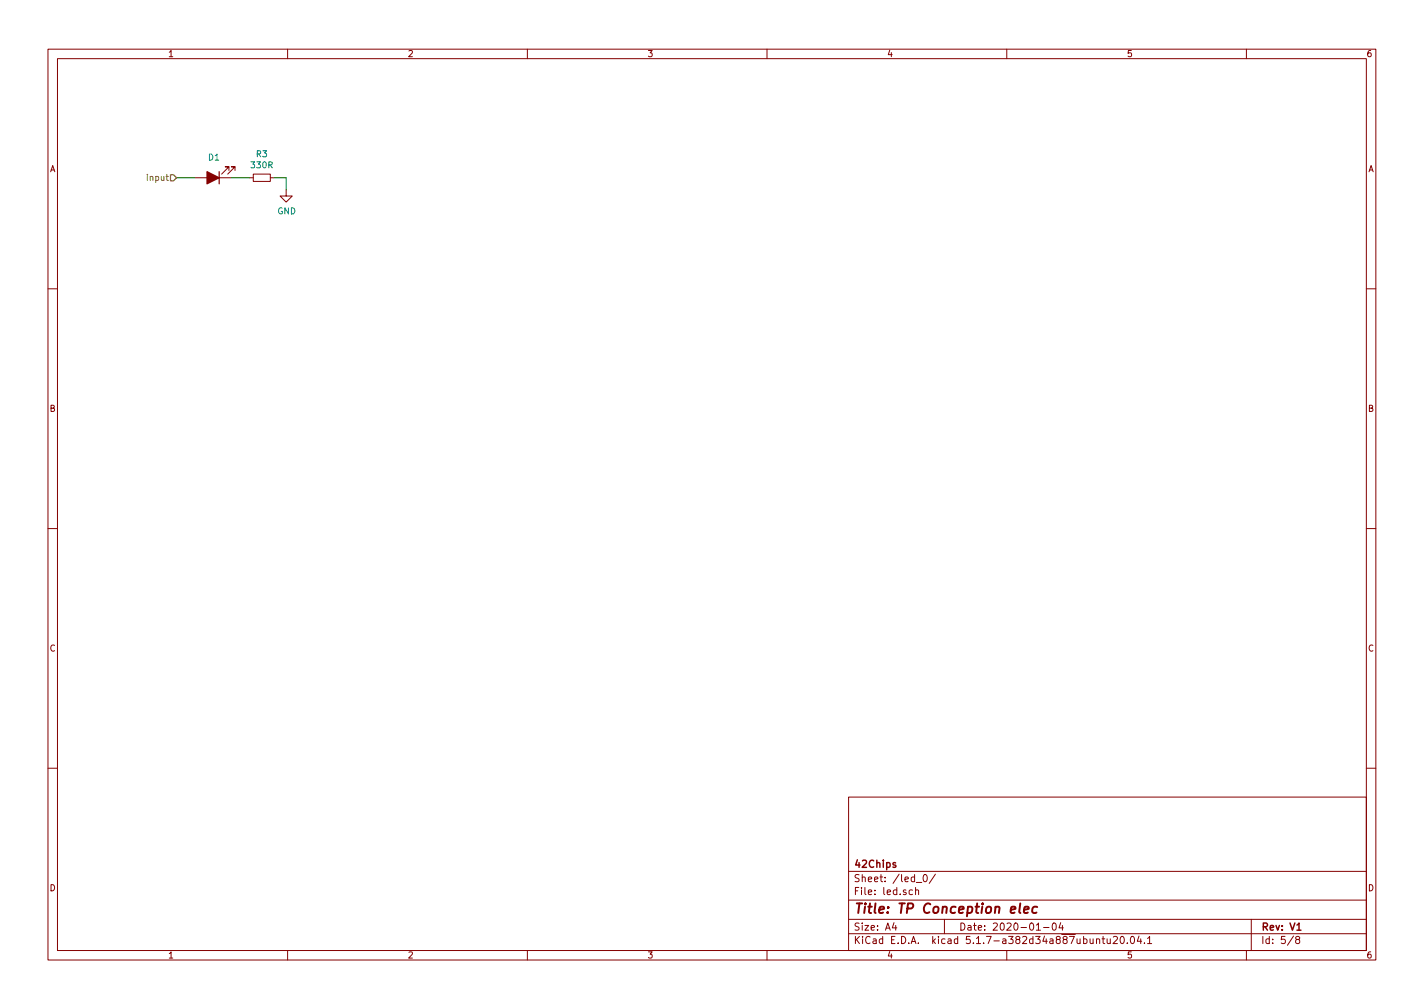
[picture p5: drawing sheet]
<svg xmlns="http://www.w3.org/2000/svg" width="297mm" height="210mm" viewBox="0 0 297 210" stroke-linecap="round" stroke-linejoin="round" font-family="sans-serif">
<g fill="none" stroke="#840000" stroke-width=".21">
<path d="M10 10.3h277v189.9h-277zM12 12.2h273v186.1h-273zM60 10.3v1.9M110 10.3v1.9M160 10.3v1.9M210 10.3v1.9M260 10.3v1.9M40.6 37.1h7.7M47.8 35.6v-.8h-.8h.8l-1.6 1.5M49 35.6v-.8h-.7h.7l-1.5 1.5M52.1 37.1h.7M52.8 36.3h3.6v1.5h-3.6z"/>
<path d="M56.4 37.1h.7M59.7 39.6v1.3h1.3l-1.3 1.3-1.3-1.3h1.3M10 60.2h2M285 60.2h2M10 110.3h2M285 110.3h2M10 160.2h2M177 166.3h108v32h-108zM285 160.2h2M60 198.3v1.9M110 198.3v1.9M160 198.3v1.9"/>
<path d="M177 194.8h108M177 191.8h108M177 187.8h108M177 181.8h108M186.5 192.5l-.4 1h1M186.8 193v1M190.3 185.7l-.4-.1-.3 .3 .1 .6 .2 .1 .4-.1M191 185.7l.2-.1 .4 .1v.9M191 185.1v1.5M191.1 184.1h1.2M192.7 182.6l.2-.2a.8 .8 0 0 1 .5 .8 .8 .8 0 0 1-.5 .7l-.2-.1-.1-.4zM195.1 182.3l-1.3 2"/>
<path d="M197 191.8v3M210 198.3v1.9M216.2 194h.8M217.7 193.5h1.1M219.6 192.7l.4-.2a.86 .86 0 0 1-.2 1.5l-.2-.1-.1-.4zM221.3 192.5l-.4 1h.9M221.6 193v1M228.7 196l.3-.2 .3 .1 .1 .9M228.7 195.8v1M229.9 195.8h.6M230.1 195.3v1.3l.4 .2M230.9 195.8l.1 .9 .4 .1 .2-.1"/>
<path d="M231.6 195.8v1M232.2 195.5l.6-.2 .3 .5-.9 1h.9M233.8 195.5l.2-.2a.8 .8 0 0 1 .5 .8 .8 .8 0 0 1-.5 .7l-.3-.5zM235.2 196.7v.1M235.9 195.5l.2-.2a.8 .8 0 0 1 .6 .8 .8 .8 0 0 1-.6 .7l-.3-.5zM237.6 195.2l-.4 1.1h1M237.9 195.8v1M238.7 196.7v.1M239.4 195.8l.4-.5v1.5M239.4 196.8h.8M260 198.3v1.9M261 191.8v6.5"/>
<path d="M269.8 195.2l-1.2 2M270.6 196l-.3-.4 .3-.3h.2l.3 .3-.1 .2-.6 .2-.1 .3v.4l.3 .1h.2l.3-.3v-.2l-.3-.3"/>
</g>
<path d="M186.8 180l-.3-.1-.2 .2v.3l.5 .1v.3h-.5M270.5 194h.9" fill="none" stroke="#840000" stroke-width=".3"/>
<path d="M212.8 188.4l-.2 1.8 .3 .2M213.6 189.8l1-.2-.1-.4h-.7l-.2 1 .2 .2 .6-.1M216.4 189.2h-.8l-.2 .3-.1 .6 .3 .3 .6-.1" fill="none" stroke="#840000" stroke-width=".41"/>
<path d="M45.7 35.8v2.5" fill="none" stroke="#840000" stroke-width=".25"/>
<path d="M43.2 35.8l2.5 1.3-2.5 1.2z" fill="#840000" stroke="#840000" stroke-width=".25"/>
<path d="M36.8 37.1h3.8M48.3 37.1h3.8M57.1 37.1h2.6v2.5" fill="none" stroke="#008400" stroke-width=".21"/>
<path d="M35.6 36.4h.6l.6 .7-.6 .6h-.6z" fill="none" stroke="#848400" stroke-width=".25"/>
<text font-size="2.8" fill="#840000" x="178" y="190.5">Title: TP Conception elec</text>
<g font-size="2.1" fill="#840000">
<text x="178" y="184">Sheet: /led_0/</text>
<text x="178" y="181">42Chips</text>
<text x="178" y="186.7">File: led.sch</text>
<text x="178" y="196.9">KiCad E.D.A. kicad 5.1.7-a382d34a887ubuntu20.04.1</text>
<text x="178" y="194.1">Size: A4</text>
<text x="200" y="194.1">Date: 2020-01-04</text>
<text x="263" y="194.1">Rev: V1</text>
<text x="263" y="196.9">Id: 5/8</text>
</g>
<g font-size="1.8" fill="#840000">
<text x="35" y="11.9">1</text>
<text x="85" y="11.9">2</text>
<text x="135" y="11.9">3</text>
<text x="185" y="11.9">4</text>
<text x="235" y="11.9">5</text>
<text x="285" y="11.9">6</text>
<text x="10.4" y="35.9">A</text>
<text x="285.4" y="35.9">A</text>
<text x="10.4" y="85.9">B</text>
<text x="285.4" y="85.9">B</text>
<text x="10.4" y="135.9">C</text>
<text x="285.4" y="135.9">C</text>
<text x="10.4" y="185.9">D</text>
<text x="285.4" y="185.9">D</text>
<text x="35" y="199.9">1</text>
<text x="85" y="199.9">2</text>
<text x="135" y="199.9">3</text>
<text x="185" y="199.9">4</text>
<text x="235" y="199.9">5</text>
<text x="285" y="199.9">6</text>
</g>
<g font-size="1.8" fill="#008484">
<text x="43.5" y="33.5">D1</text>
<text x="52.5" y="35.1">330R</text>
<text x="53.5" y="32.8">R3</text>
<text x="57.9" y="44.7">GND</text>
</g>
<text font-size="1.8" fill="#848400" x="31" y="37.7">input</text>
</svg>
